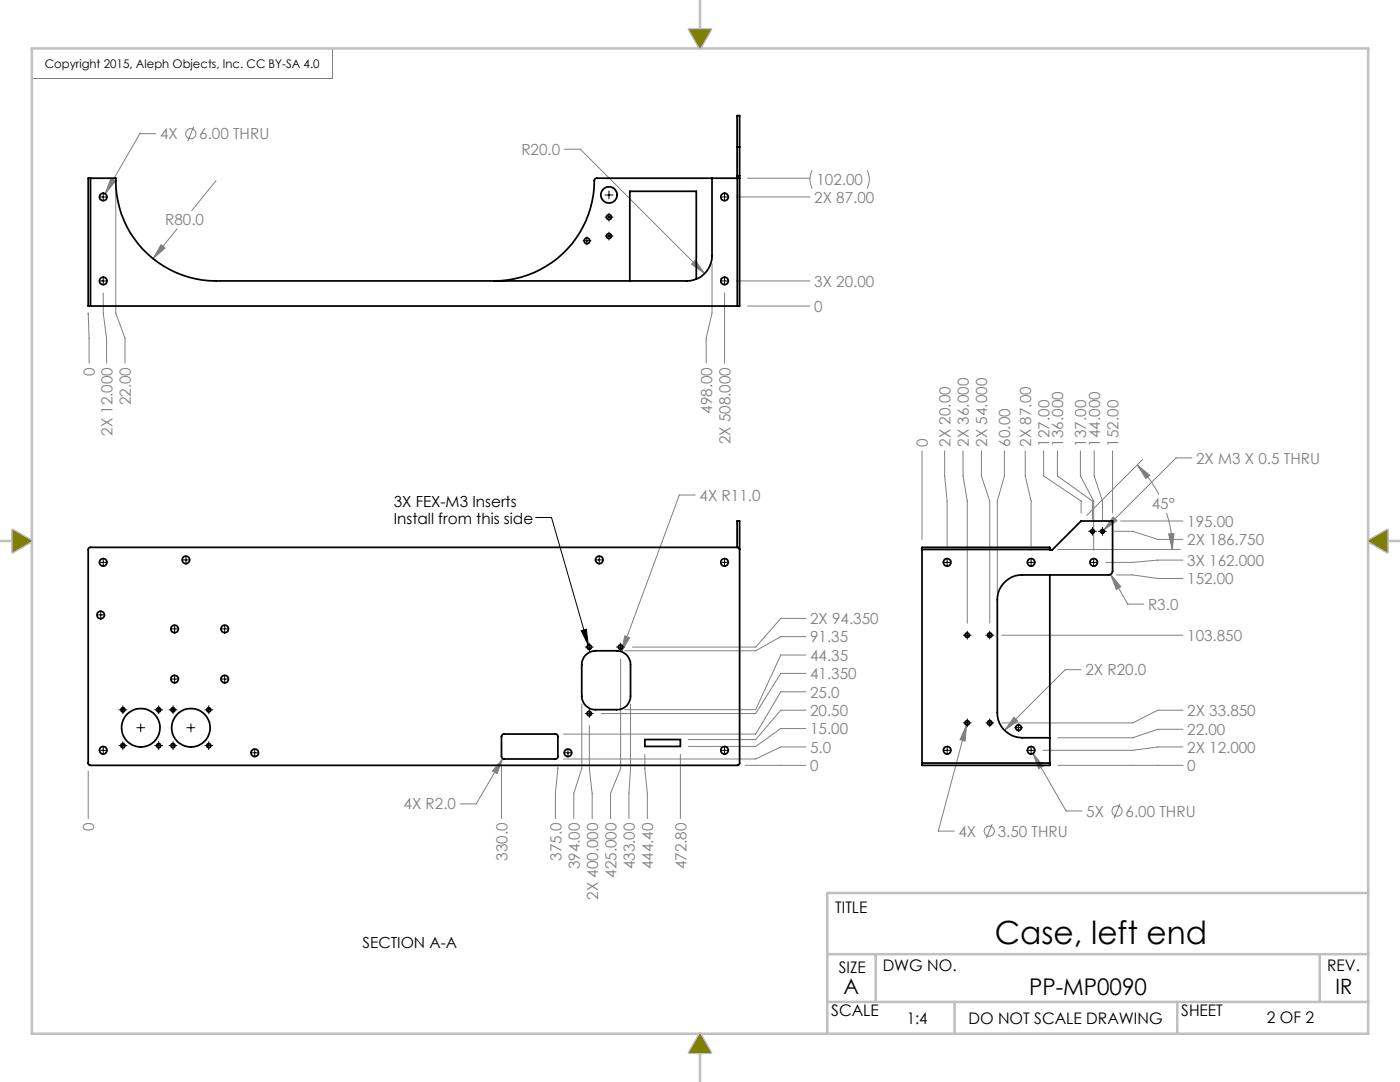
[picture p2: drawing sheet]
<svg xmlns="http://www.w3.org/2000/svg" width="279mm" height="216mm" viewBox="0 0 279 216" stroke-linecap="round" stroke-linejoin="round" font-family="sans-serif">
<path d="M66.4 9.7v6h-60.1" fill="none" stroke="#808080" stroke-width=".2"/>
<g fill="none" stroke="#c0c0c0" stroke-width=".5">
<path d="M139.7 0v5.9M6.3 9.7h266.8v196.6h-266.8zM137.5 5.9h4.4l-2.2 3.8zM0 107.9h2.5M2.5 105.8l3.8 2.1-3.8 2.3zM273.1 107.9l3.8-2.1v4.4zM276.9 107.9h2.5M273.1 178.2h-108v28.1M165.1 199.9h108M165.1 190.4h108M174.8 190.4v9.5M190.5 199.9v6.4"/>
<path d="M234.9 199.9v6.4M263.4 190.4v9.5M139.7 210.1v5.8M139.7 206.3l2.2 3.8h-4.4z"/>
</g>
<path d="M137.5 5.9l2.2 3.8 2.2-3.8zM273 108l3.9-2.2v4.4zM139.7 206.3l2.2 3.8h-4.4zM2.5 105.8l3.8 2.2-3.8 2.2z" fill-rule="evenodd" fill="#808000"/>
<g fill="none" stroke="#808080" stroke-width=".2">
<path d="M22.1 35.6l.9 .6-2 2.5zM23.1 37.6v24.9l1.8 5v5M31.1 26.7h-3.2l-6.9 12M38.7 25.2l-1.2 3M43.1 36.1l-4.8 5.9M112.6 29.8h3.2l24.8 24.8M147 39.3h14.6M149.2 35.6h12.4M162.1 34a4.1 4.1 0 0 0 0 3.6M173 34a3.8 3.8 0 0 1 0 3.6M20.6 58.5v4l.7 5v5M32.1 48.8l.8 .7-2.3 2.1z"/>
<path d="M35.3 45.6l-4.7 6M138.7 52l1.9 2.6-2.6-1.9zM142.1 52.6v9.9l-1.2 5v5M144.6 58.5v14M147 56.1h14.6M17.6 62.7v-.2l.2 10M149.2 61.1h12.4M138.7 98.8h-3.1l-11.6 31.2M184 90v17.6M188.5 90v5l.5 5v9.8M192.2 90v5l.8 5v24.4M195.9 90v5l1.6 5v24.4"/>
<path d="M200.4 90v5l-1.4 5v18.1M204.6 90v5l1.2 5v9.8M208.3 90v5l7.5 5v2.4M211 90v5l7 5v3.6M215.6 90v5l2.7 5v9.8M218.4 90v5l1.6 5v3.6M222 90v12.4M227 92.8l2.4 2-.7 .7zM227 92.8a22.3 22.3 0 0 1 4.3 5.9M228.1 91.7l-11.2 11.1M237.9 91.4h-3.2l-14.4 14.4M211.1 109.6h24.4"/>
<path d="M221.7 114.6l2 2.5-.9 .5zM221.7 114.6l3.4 5.9h3.1M222.1 103.2l.8 .7-2.6 1.9zM222.4 106h3.7l5 1.6h5M222.8 114.7h3.3l5 .7h5M223.6 104h12.5M232.8 102.3a22.6 22.6 0 0 1 1.2 7.3M233.2 106.5h1.1l-.3 3.1zM236.1 111.8h-5l-5 .4h-5.4M123.9 131.5v21.9l-2.1 4.9v5M124.7 126.9l1 .3-1.7 2.8zM160.8 138h-5l-5 8.5h-38.4"/>
<path d="M160.8 130.7h-5l-5 10.9h-26.1M160.8 134.4h-5l-5 8h-30.8M160.8 127h-5l-5 2.9h-26.1M160.8 123.4h-5l-5 5.7h-24.6M199.9 126.8h36.2M215.8 133.6h-3.2l-12.1 12.1M17.6 153.8v9.5M100.1 152.5v10.8M100.3 151.4l-1.1 3-.9-.6zM100.3 151.4l-5.3 9h-3.1M111.3 152.5l-.5 5.8v5M116.1 140.5v12.9l-1.6 4.9v5"/>
<path d="M117.6 144.7v8.7l.6 4.9v5M125.8 140.5v12.9l-.3 4.9v5M128.7 150.5v2.9l.5 4.9v5M135.8 150.5v12.8M148.7 152.7h12.1M160.8 149h-5l-5 2.4h-38.4M160.8 145.4h-5l-5 3.5h-13.4M160.8 141.7h-5l-5 5.9h-13.4M192.9 144.7l-.3 3.2-1-.3zM192.9 144.7l-5.6 21.1h3.1M202.4 143.1l.7 .8-2.6 1.8zM206.2 150.4l2 2.5-.9 .5z"/>
<path d="M206.2 150.4l6.6 11.4h3.1M211.1 152.7h25M236.1 149h-5l-5 .7h-18M236.1 141.7h-5l-5 2.6h-26.2M236.1 145.5h-5l-5 1.7h-15M198 164.4l-1.2 2.9M223.5 160.4l-1.1 2.9"/>
<circle cx="38.1" cy="26.7" r="1.02"/>
<circle cx="197.4" cy="165.8" r="1.01"/>
<circle cx="222.9" cy="161.8" r="1.02"/>
</g>
<g fill="none" stroke="#000" stroke-width=".2">
<path d="M19.8 39.3h1.6M20.6 38.5v1.6M120.8 38.9h1.5M121.5 38.1v1.6M143.8 39.3h1.6M144.6 38.5v1.6M19.8 56.1h1.6M20.6 55.3v1.6M116.3 48h1.6M117.1 47.3v1.6M120.8 43.3h1.5M120.8 47.1h1.5"/>
<path d="M121.5 42.5v1.6M121.5 46.3v1.6M143.8 56.1h1.6M144.6 55.3v1.6M19.8 112.2h1.6M20.6 111.4v1.6M36.3 111.7h1.6M37.1 110.9v1.6M106.9 103.3h3.2l7.3 25.4M118.8 111.7h1.6M119.6 110.9v1.6M143.8 112.2h1.6"/>
<path d="M144.6 111.4v1.6M188.2 112.2h1.6M189 111.4v1.6M205 112.2h1.6M205.8 111.4v1.6M217.2 106h1.6M217.5 112.2h1.6M218 105.2v1.6M218.3 111.4v1.6M219.2 106h1.6M220 105.2v1.6M19.3 122.7h1.6"/>
<path d="M20.1 121.9v1.6M34 125.5h1.6M34 135.5h1.6M34.9 124.7v1.6M34.9 134.7v1.6M44.1 125.5h1.5M44.1 135.5h1.5M44.8 124.7v1.6M44.8 134.7v1.6M116 125.8l1-.2 .4 3.1zM116.8 129.1h1.6M117.6 128.3v1.6"/>
<path d="M123 129.1h1.6M123.9 128.3v1.6M192.2 126.8h1.6M193 125.9v1.6M196.7 126.8h1.6M197.5 125.9v1.6M19.8 149.7h1.6M20.6 148.9v1.6M23.7 141.6h1.6M23.7 148.8h1.6M24.5 140.8v1.6M24.5 148v1.6"/>
<path d="M27.3 145.2h1.6M28.1 144.4v1.6M30.9 141.6h1.6M30.9 148.8h1.6M31.7 140.8v1.6M31.7 148v1.6M33.7 141.6h1.6M33.7 148.8h1.6M34.5 140.8v1.6M34.5 148v1.6M37.3 145.2h1.6M38.1 144.4v1.6"/>
<path d="M40.9 141.6h1.6M40.9 148.8h1.6M41.7 140.8v1.6M41.7 148v1.6M50.1 150.2h1.5M50.8 149.4v1.6M112.6 150.2h1.6M113.3 149.4v1.6M116.8 142.4h1.6M117.6 141.6v1.6M143.8 149.7h1.6M144.6 148.9v1.6"/>
<path d="M188.2 149.7h1.6M189 148.9v1.6M192.2 144.3h1.6M193 143.4v1.6M196.7 144.3h1.6M197.5 143.4v1.6M202.5 145.2h1.6M203.3 144.4v1.6M205 149.7h1.6M205.8 148.9v1.6"/>
</g>
<path d="M116 125.8l1-.2 .4 3.1z" fill="#000"/>
<path d="M124.7 126.9l-.7 3.1 1.7-2.8zM100.3 151.4l-2 2.4 .9 .6zM221.7 114.6l1.1 3 .9-.5zM202.4 143.1l-1.9 2.6 2.6-1.8zM233.2 106.5h1.1l-.3 3.1zM227 92.8l2.4 2-.7 .7zM206.2 150.4l1.1 3 .9-.5zM192.9 144.7l-1.3 2.9 1 .3zM222.1 103.2l-1.8 2.6 2.6-1.9zM22.1 35.6l-1.1 3.1 2-2.5zM32.1 48.8l-1.5 2.8 2.3-2.1zM138.7 52l-.7 .7 2.6 1.9z" fill="#808080"/>
<g fill="none" stroke="#000" stroke-width=".35">
<path d="M18.1 35.6h-.5v25.5h.5M18.1 35.6h5a20 20 0 0 0 20 20.5h94a5 5 0 0 0 5-5.1v-15.4M18.1 35.6v25.5M147.1 35.6v-12.5h.5v38h-.5M147.1 29.3h.5M147.1 35.1h.5M147.1 35.6h.5M147.1 35.6h-28.1l-.3 .2a20.1 20.1 0 0 1-20.1 20.3M147.1 35.6v25.5M139 55.7v-17.5h-13.3v17.9M18.1 61.1h129M147.1 109.2v-5.2h.5v48.4l-.4 .3h-129.2l-.4-.3v-42.8l.4-.4h129.2l.3 .2 .1 .2"/>
<path d="M184 109.6v-.4h25.5v.4M184 109.6v42.7M184 109.6h25.5M209.5 109.6l.5 .1 5.8-5.7h6.2v9.9a.85 .85 0 0 1-.7 .8h-17.3a5 5 0 0 0-5 5v22.5a5 5 0 0 0 5 5h5.5M209.5 114.7v37.6M116.9 130.7a2.7 2.7 0 0 1 2-.8h4.2a2.71 2.71 0 0 1 2.7 2.7v6.3a2.65 2.65 0 0 1-2.7 2.7h-4.2a2.71 2.71 0 0 1-2.8-2.7v-6.3a2.87 2.87 0 0 1 .8-1.9zM100.3 146.5h10.8l.2 .4v4.3l-.4 .2h-10.5l-.3-.4v-4zM128.7 147.6h7.1v1.3h-7.1zM184 152.3v.4h25.5v-.4M184 152.3h25.5"/>
<circle cx="20.6" cy="39.3" r=".75"/>
<circle cx="121.5" cy="38.9" r="1.62"/>
<circle cx="144.6" cy="39.3" r=".75"/>
<circle cx="20.6" cy="56.1" r=".75"/>
<circle cx="117.1" cy="48" r=".57"/>
<circle cx="121.5" cy="47.1" r=".5"/>
<circle cx="121.5" cy="43.3" r=".5"/>
<circle cx="144.6" cy="56.1" r=".75"/>
<circle cx="20.6" cy="112.2" r=".75"/>
<circle cx="37.1" cy="111.7" r=".75"/>
<circle cx="119.6" cy="111.7" r=".75"/>
<circle cx="144.6" cy="112.2" r=".75"/>
<circle cx="189" cy="112.2" r=".75"/>
<circle cx="205.8" cy="112.2" r=".74"/>
<circle cx="218" cy="106" r=".37"/>
<circle cx="218.3" cy="112.2" r=".75"/>
<circle cx="220" cy="106" r=".38"/>
<circle cx="20.1" cy="122.7" r=".75"/>
<circle cx="34.8" cy="135.5" r=".75"/>
<circle cx="34.8" cy="125.5" r=".75"/>
<circle cx="44.9" cy="135.5" r=".75"/>
<circle cx="44.9" cy="125.5" r=".75"/>
<circle cx="117.6" cy="129.1" r=".45"/>
<circle cx="123.8" cy="129.1" r=".45"/>
<circle cx="193" cy="126.7" r=".43"/>
<circle cx="197.5" cy="126.7" r=".44"/>
<circle cx="20.6" cy="149.7" r=".75"/>
<circle cx="24.5" cy="141.6" r=".41"/>
<circle cx="24.5" cy="148.8" r=".41"/>
<circle cx="28.1" cy="145.2" r="3.8"/>
<circle cx="31.7" cy="141.6" r=".4"/>
<circle cx="31.7" cy="148.8" r=".4"/>
<circle cx="34.5" cy="148.8" r=".4"/>
<circle cx="34.5" cy="141.6" r=".4"/>
<circle cx="38.1" cy="145.2" r="3.8"/>
<circle cx="41.7" cy="148.8" r=".41"/>
<circle cx="41.7" cy="141.6" r=".41"/>
<circle cx="50.9" cy="150.2" r=".75"/>
<circle cx="113.3" cy="150.2" r=".74"/>
<circle cx="117.6" cy="142.4" r=".43"/>
<circle cx="144.6" cy="149.7" r=".75"/>
<circle cx="189" cy="149.7" r=".75"/>
<circle cx="193" cy="144.2" r=".43"/>
<circle cx="197.5" cy="144.2" r=".44"/>
<circle cx="203.3" cy="145.2" r=".56"/>
<circle cx="205.8" cy="149.7" r=".74"/>
</g>
<text font-size="6.4" x="198.6" y="188.4">Case, left end</text>
<text font-size="4.6" x="205.4" y="198.5">PP-MP0090</text>
<g font-size="4.2">
<text x="168.4" y="198.4">A</text>
<text x="266.5" y="198.4">IR</text>
</g>
<g font-size="3.2">
<text x="166.7" y="182.1">TITLE</text>
<text x="167.4" y="194.1">SIZE</text>
<text x="176.2" y="193.8">DWG NO.</text>
<text x="264.9" y="193.8">REV.</text>
<text x="165.9" y="202.8">SCALE</text>
<text x="235.7" y="202.8">SHEET</text>
<text x="181" y="204.4">1:4</text>
<text x="193.3" y="204.3">DO NOT SCALE DRAWING</text>
<text x="252.8" y="204">2 OF 2</text>
</g>
<g font-size="3" fill="#808080">
<text x="31.9" y="27.8">4X</text>
<text x="39.8" y="27.8">6.00 THRU</text>
<text x="104" y="30.9">R20.0</text>
<text x="162.5" y="40.4">2X 87.00</text>
<text x="162.9" y="36.9">102.00</text>
<text x="33" y="45">R80.0</text>
<text x="162.5" y="57.2">3X 20.00</text>
<text x="162.5" y="62.2">0</text>
<text x="18.9" y="75" transform="rotate(-90 18.9 75)">0</text>
<text x="26.1" y="80.9" transform="rotate(-90 26.1 80.9)">22.00</text>
<text x="142.1" y="82.6" transform="rotate(-90 142.1 82.6)">498.00</text>
<text x="22.4" y="87" transform="rotate(-90 22.4 87)">2X 12.000</text>
<text x="145.8" y="88.7" transform="rotate(-90 145.8 88.7)">2X 508.000</text>
<text x="185.2" y="89.1" transform="rotate(-90 185.2 89.1)">0</text>
<text x="189.7" y="89.1" transform="rotate(-90 189.7 89.1)">2X 20.00</text>
<text x="193.4" y="89.1" transform="rotate(-90 193.4 89.1)">2X 36.000</text>
<text x="197" y="89.1" transform="rotate(-90 197 89.1)">2X 54.000</text>
<text x="201.6" y="89.1" transform="rotate(-90 201.6 89.1)">60.00</text>
<text x="205.8" y="89.1" transform="rotate(-90 205.8 89.1)">2X 87.00</text>
<text x="209.5" y="89.1" transform="rotate(-90 209.5 89.1)">127.00</text>
<text x="212.2" y="89.1" transform="rotate(-90 212.2 89.1)">136.000</text>
<text x="216.8" y="89.1" transform="rotate(-90 216.8 89.1)">137.00</text>
<text x="219.5" y="89.1" transform="rotate(-90 219.5 89.1)">144.000</text>
<text x="223.2" y="89.1" transform="rotate(-90 223.2 89.1)">152.00</text>
<text x="238.7" y="92.5">2X M3 X 0.5 THRU</text>
<text x="139.6" y="99.9">4X R11.0</text>
<text x="229.9" y="101.7">45°</text>
<text x="236.9" y="105.1">195.00</text>
<text x="236.9" y="112.9">3X 162.000</text>
<text x="236.9" y="108.8">2X 186.750</text>
<text x="236.9" y="116.6">152.00</text>
<text x="161.7" y="124.5">2X 94.350</text>
<text x="229.1" y="121.7">R3.0</text>
<text x="161.7" y="131.8">44.35</text>
<text x="161.7" y="128.2">91.35</text>
<text x="236.9" y="127.9">103.850</text>
<text x="161.7" y="135.5">41.350</text>
<text x="216.6" y="134.8">2X R20.0</text>
<text x="161.7" y="142.8">20.50</text>
<text x="161.7" y="139.2">25.0</text>
<text x="236.9" y="142.8">2X 33.850</text>
<text x="161.7" y="146.5">15.00</text>
<text x="236.9" y="146.6">22.00</text>
<text x="161.7" y="153.8">0</text>
<text x="161.7" y="150.2">5.0</text>
<text x="236.9" y="153.8">0</text>
<text x="236.9" y="150.2">2X 12.000</text>
<text x="80.6" y="161.5">4X R2.0</text>
<text x="18.8" y="165.9" transform="rotate(-90 18.8 165.9)">0</text>
<text x="191.3" y="167">4X</text>
<text x="199.1" y="167">3.50 THRU</text>
<text x="216.8" y="162.9">5X</text>
<text x="224.6" y="162.9">6.00 THRU</text>
<text x="101.3" y="171.8" transform="rotate(-90 101.3 171.8)">330.0</text>
<text x="112" y="171.8" transform="rotate(-90 112 171.8)">375.0</text>
<text x="115.7" y="173.5" transform="rotate(-90 115.7 173.5)">394.00</text>
<text x="126.7" y="173.5" transform="rotate(-90 126.7 173.5)">433.00</text>
<text x="130.4" y="173.5" transform="rotate(-90 130.4 173.5)">444.40</text>
<text x="137" y="173.5" transform="rotate(-90 137 173.5)">472.80</text>
<text x="119.4" y="179.5" transform="rotate(-90 119.4 179.5)">2X 400.000</text>
<text x="123" y="175.1" transform="rotate(-90 123 175.1)">425.000</text>
</g>
<g font-size="3">
<text x="78.6" y="101.2">3X FEX-M3 Inserts</text>
<text x="78.6" y="104.5">Install from this side</text>
<text x="72.4" y="189.2">SECTION A-A</text>
</g>
<text font-size="2.4" x="8.9" y="13.6">Copyright 2015, Aleph Objects, Inc. CC BY-SA 4.0</text>
</svg>
